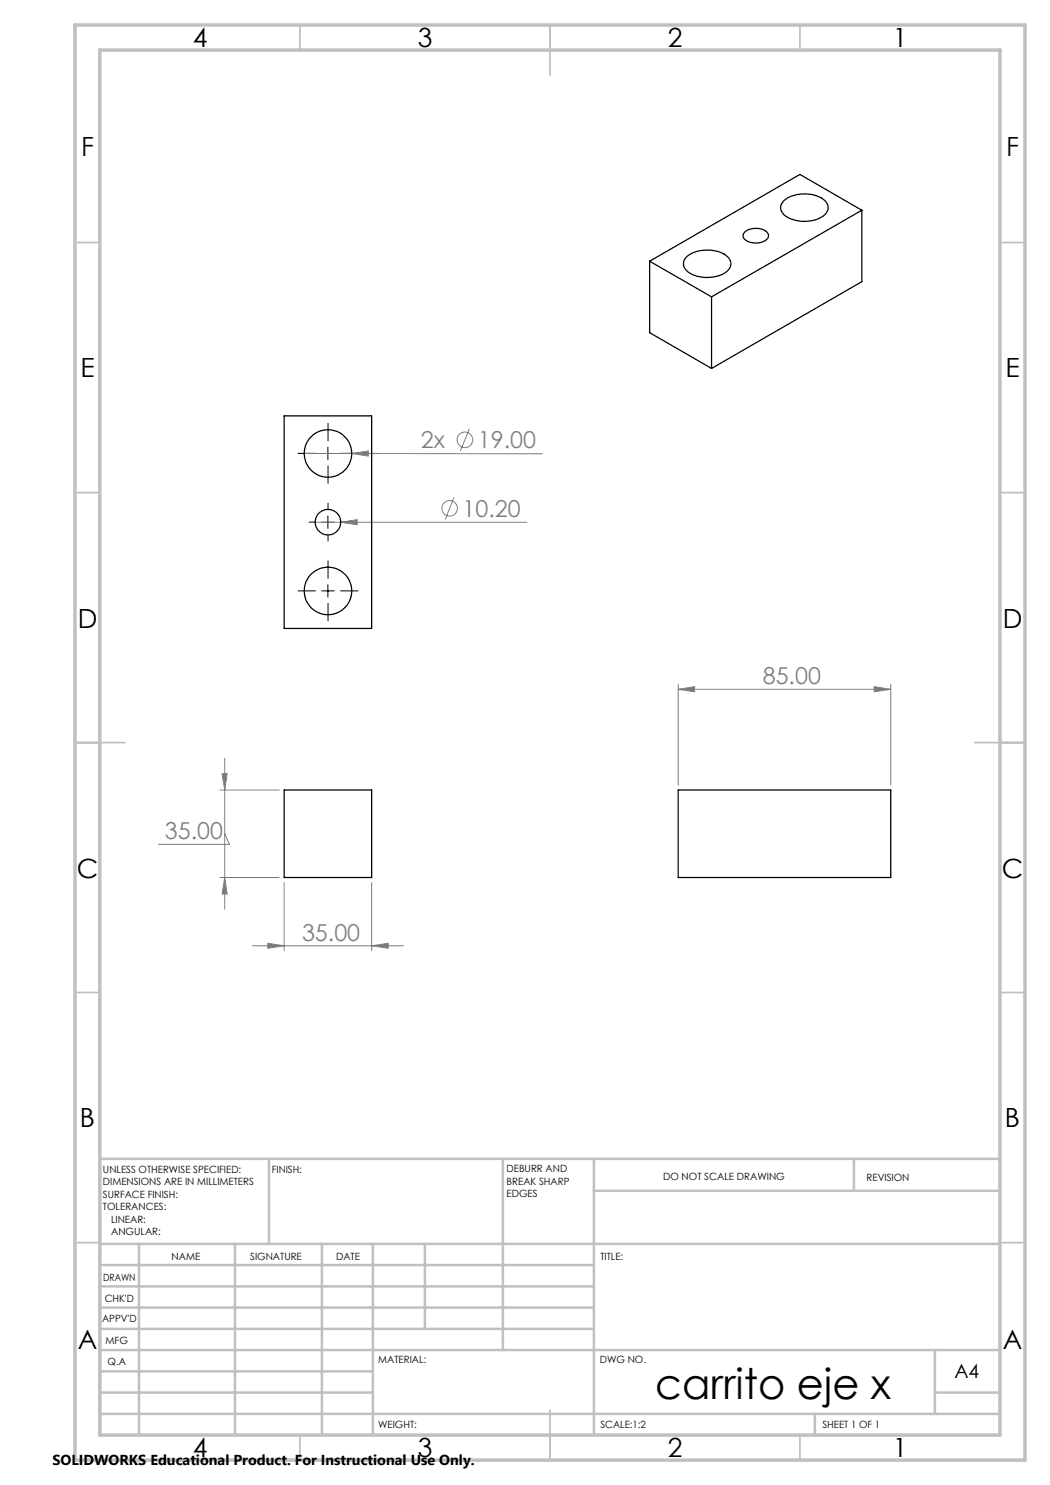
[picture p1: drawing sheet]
<svg xmlns="http://www.w3.org/2000/svg" width="210mm" height="297mm" viewBox="0 0 210 297" stroke-linecap="round" stroke-linejoin="round" font-family="sans-serif">
<g fill="none" stroke="#808080" stroke-width=".2">
<path d="M60.9 90.7h9.4M70.3 90.7l3.4-.5v1zM70.3 90.7l38.2 .1M90.8 99.4l-1.8 4.5M93.9 85.8l-1.8 4.4M63 104.5h42.4M68.2 104.5l3.2-.6v1zM135.6 137.9l3.3-.6v1.1zM135.6 136.8v20.2M135.6 137.9h42.6M174.8 137.3l3.4 .6-3.4 .5zM178.2 136.8v20.2"/>
<path d="M44 158h11.8M44.4 154.7h1l-.5 3.3zM44.9 151.7v30.2M44 175.5h11.8M44.9 175.5l.5 3.3h-1zM44.9 166.8l1 2.1h-14.2M56.8 176.5v13.6M74.3 176.5v13.6M50.5 189.2h30.2M53.6 188.7l3.2 .5-3.2 .4zM74.3 189.2l3.3-.5v.9z"/>
<circle cx="93" cy="88" r="1.55"/>
<circle cx="89.9" cy="101.7" r="1.56"/>
</g>
<path d="M63.1 90.7h-3.5M65.6 88.2v-3.5M65.6 93.2v3.5M68.1 90.7h3.5M63.1 104.4h-1.3M63.1 118.2h-3.5M65.6 101.9v-1.3M65.6 106.9v1.3M65.6 115.7v-3.5M68.1 104.4h1.3M68.1 118.2h3.5M65.6 120.7v3.5" fill="none" stroke="#000" stroke-width=".2" stroke-dasharray="15.2 1.3 1.3 1.3"/>
<path d="M64.3 90.7h2.6M65.6 89.4v2.5M64.3 104.5h2.6M64.3 118.2h2.6M65.6 103.2v2.5M65.6 116.9v2.5" fill="none" stroke="#000" stroke-width=".2"/>
<g fill="none" stroke="#c0c0c0" stroke-width=".35">
<path d="M60 5v5M110 5v10M160 5v5M15 48.5h5M200 48.5h5M15 98.5h5M200 98.5h5M15 148.5h10M195 148.5h10M15 198.5h5M200 198.5h5M15 248.5h5"/>
<path d="M200 248.5h5M60 287v5M110 282v10M160 287v5"/>
</g>
<g fill="none" stroke="#c0c0c0" stroke-width=".5">
<path d="M53.8 231.8v17M100.6 231.8v38.2M118.8 231.8v55.2M118.8 238.2h81.2M170.8 231.8v6.4M200 231.8h-180v55.2M20 248.8h180M20 257.3h98.8M20 253h98.8M27.8 248.8v38.2M47 248.8v38.2M64.4 248.8v38.2"/>
<path d="M74.6 248.8v38.2M85 248.8v17M20 265.8h98.8M20 261.5h98.8M20 278.5h54.6M20 274.3h54.6M20 270h180M187 278.5h13M187 270v12.8M20 282.8h180M163 282.8v4.2"/>
</g>
<path d="M15 5h190v287h-190zM20 10h180v277h-180z" fill="none" stroke="#c0c0c0" stroke-width=".7"/>
<g fill="#808080">
<path d="M68.2 104.5l3.2-.6v1z"/>
<path d="M70.3 90.7l3.4-.5v1z"/>
<path d="M53.6 188.7l3.2 .5-3.2 .4zM74.3 189.2l3.3-.5v.9zM44.4 154.7h1l-.5 3.3zM44.9 175.5l.5 3.3h-1zM135.6 137.9l3.3-.6v1.1zM174.8 137.3l3.4 .6-3.4 .5z"/>
</g>
<g fill="none" stroke="#000" stroke-width=".25">
<path d="M129.9 52.2l12.4 7.2M129.9 52.2v14.3l12.4 7.2M137.2 51.5a6.8 6.8 0 0 1 8.3-.1 2.02 2.02 0 0 1-.9 3.4 7.1 7.1 0 0 1-7.3-.7 1.84 1.84 0 0 1-.1-2.6zM142.3 59.4v14.3M148.9 46.5a3.5 3.5 0 0 1 4.7 .2 1.15 1.15 0 0 1-1 1.6 3.3 3.3 0 0 1-3.9-.9l-.1-.5zM156.7 40.2a6.9 6.9 0 0 1 8.3-.1 1.94 1.94 0 0 1-.6 3.3 6.9 6.9 0 0 1-7.8-.7 1.79 1.79 0 0 1 .1-2.5zM172.4 42l-12.4-7.1-30.1 17.3M172.4 42l-30.1 17.4M172.4 42v14.3l-30.1 17.4M56.8 83.2h17.5v42.5h-17.5zM56.8 158h17.5v17.5h-17.5zM135.6 158h42.6v17.5h-42.6z"/>
<circle cx="65.6" cy="90.7" r="4.7"/>
<circle cx="65.6" cy="104.4" r="2.55"/>
<circle cx="65.6" cy="118.2" r="4.7"/>
</g>
<text font-size="8.5" x="131" y="279.7">carrito eje x</text>
<g font-size="5.3">
<text x="38.5" y="9.5">4</text>
<text x="83.5" y="9.5">3</text>
<text x="133.6" y="9.5">2</text>
<text x="178.6" y="9.5">1</text>
<text x="16.2" y="31.3">F</text>
<text x="201.2" y="31.3">F</text>
<text x="16.1" y="75.5">E</text>
<text x="201.1" y="75.5">E</text>
<text x="15.5" y="125.5">D</text>
<text x="200.5" y="125.5">D</text>
<text x="15.4" y="175.5">C</text>
<text x="200.4" y="175.5">C</text>
<text x="16" y="225.5">B</text>
<text x="201" y="225.5">B</text>
<text x="15.5" y="269.8">A</text>
<text x="200.5" y="269.8">A</text>
<text x="38.5" y="291.5">4</text>
<text x="83.5" y="291.5">3</text>
<text x="133.6" y="291.5">2</text>
<text x="178.6" y="291.5">1</text>
</g>
<g font-size="4.7" fill="#808080">
<text x="84.2" y="89.6">2x</text>
<text x="95.6" y="89.7">19.00</text>
<text x="92.5" y="103.4">10.20</text>
<text x="152.6" y="136.8">85.00</text>
<text x="33" y="167.8">35.00</text>
<text x="60.4" y="188.1">35.00</text>
</g>
<text font-size="3.9" x="190.9" y="275.5">A4</text>
<text font-size="2.9" x="10.5" y="292.9">SOLIDWORKS Educational Product. For Instructional Use Only.</text>
<g font-size="2">
<text x="20.6" y="234.6">UNLESS OTHERWISE SPECIFIED:</text>
<text x="20.6" y="237.1">DIMENSIONS ARE IN MILLIMETERS</text>
<text x="20.6" y="239.6">SURFACE FINISH:</text>
<text x="54.4" y="234.6">FINISH:</text>
<text x="101.3" y="234.5">DEBURR AND</text>
<text x="101.3" y="237">BREAK SHARP</text>
<text x="101.3" y="239.5">EDGES</text>
<text x="132.6" y="236">DO NOT SCALE DRAWING</text>
<text x="173.3" y="236.2">REVISION</text>
<text x="20.6" y="242.1">TOLERANCES:</text>
<text x="22.2" y="244.6">LINEAR:</text>
<text x="22.2" y="247.1">ANGULAR:</text>
<text x="34.3" y="252">NAME</text>
<text x="50" y="251.9">SIGNATURE</text>
<text x="67.2" y="251.9">DATE</text>
<text x="120.1" y="251.9">TITLE:</text>
<text x="20.6" y="256.1">DRAWN</text>
<text x="20.9" y="260.3">CHK'D</text>
<text x="20.4" y="264.4">APPV'D</text>
<text x="21.1" y="268.8">MFG</text>
<text x="21.5" y="273">Q.A</text>
<text x="75.6" y="272.5">MATERIAL:</text>
<text x="120" y="272.5">DWG NO.</text>
<text x="75.6" y="285.5">WEIGHT:</text>
<text x="120.1" y="285.6">SCALE:1:2</text>
<text x="164.5" y="285.6">SHEET 1 OF 1</text>
</g>
</svg>
